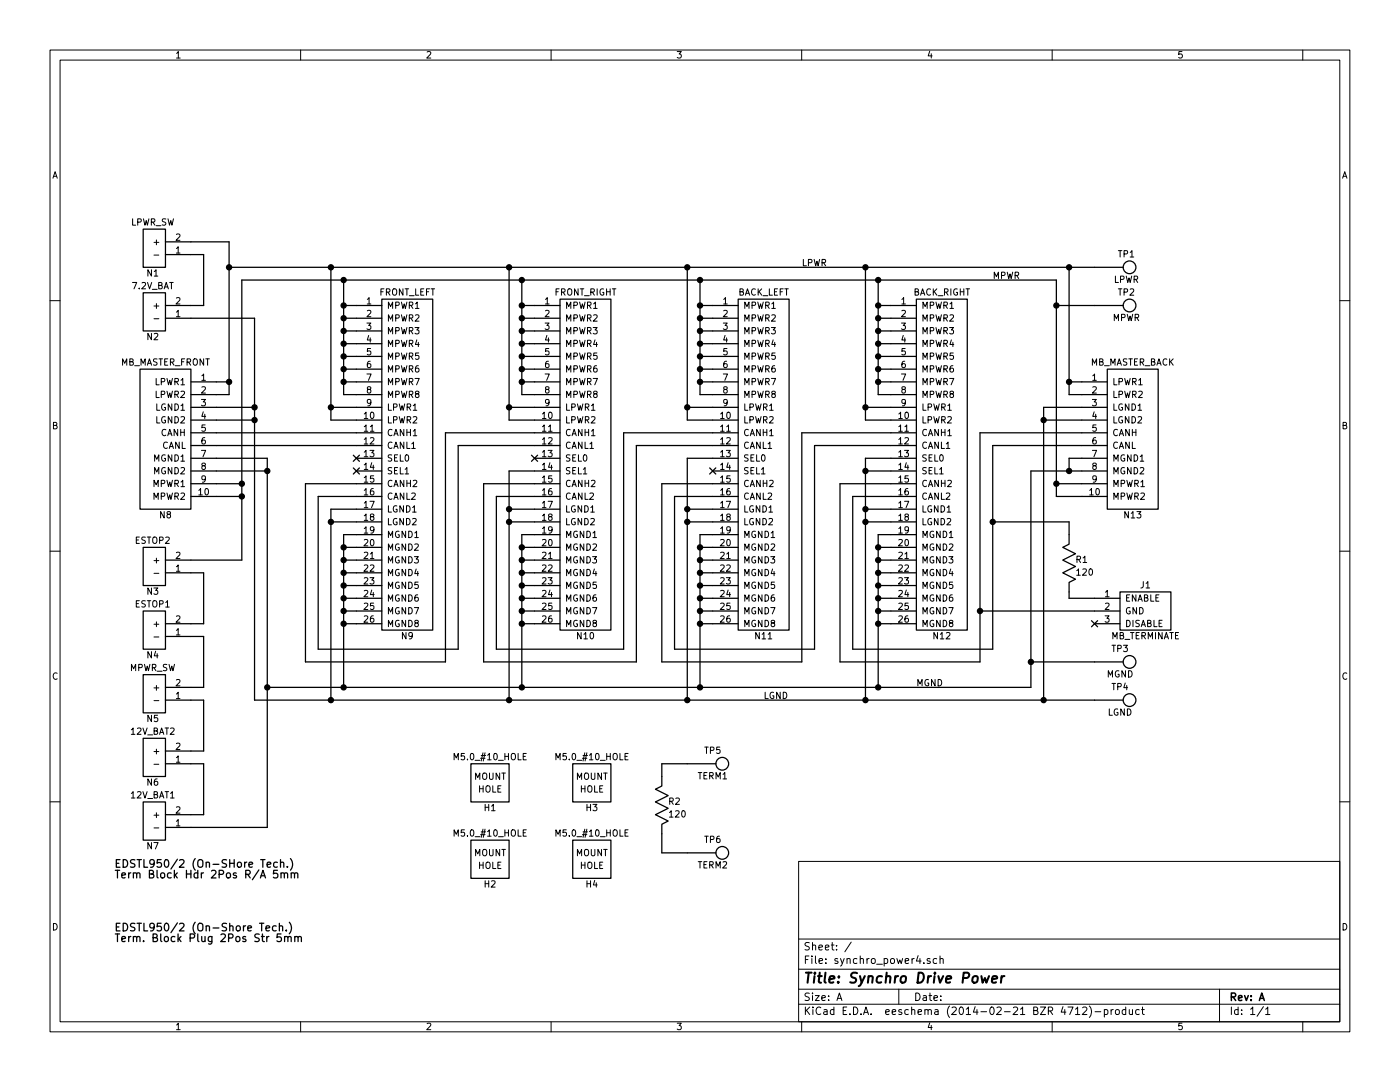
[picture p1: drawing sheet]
EESchema Schematic File Version 2
LIBS:synchro_power4
LIBS:power
LIBS:device
LIBS:transistors
LIBS:conn
LIBS:linear
LIBS:regul
LIBS:74xx
LIBS:cmos4000
LIBS:adc-dac
LIBS:memory
LIBS:xilinx
LIBS:special
LIBS:microcontrollers
LIBS:dsp
LIBS:microchip
LIBS:analog_switches
LIBS:motorola
LIBS:texas
LIBS:intel
LIBS:audio
LIBS:interface
LIBS:digital-audio
LIBS:philips
LIBS:display
LIBS:cypress
LIBS:siliconi
LIBS:opto
LIBS:atmel
LIBS:contrib
LIBS:valves
LIBS:synchro_power4-cache
EELAYER 24 0
EELAYER END
$Descr A 11000 8500
encoding utf-8
Sheet 1 1
Title "Synchro Drive Power"
Date ""
Rev "A"
Comp ""
Comment1 ""
Comment2 ""
Comment3 ""
Comment4 ""
$EndDescr
$Comp
L SYNCHRO_POWER_CONNECTOR N10
U 1 1
P 4600 3650
F 0 "N10" H 4600 2300 50  0000 C CNN
F 1 "FRONT_RIGHT" H 4600 5000 50  0000 C CNN
F 2 "" H 4500 3650 60  0000 C CNN
F 3 "" H 4500 3650 60  0000 C CNN
	1    4600 3650
	1    0    0    -1  
$EndComp
$Comp
L SYNCHRO_POWER_CONNECTOR N9
U 1 1
P 3200 3650
F 0 "N9" H 3200 2300 50  0000 C CNN
F 1 "FRONT_LEFT" H 3200 5000 50  0000 C CNN
F 2 "" H 3100 3650 60  0000 C CNN
F 3 "" H 3100 3650 60  0000 C CNN
	1    3200 3650
	1    0    0    -1  
$EndComp
$Comp
L SYNCHRO_POWER_CONNECTOR N12
U 1 1
P 7400 3650
F 0 "N12" H 7400 2300 50  0000 C CNN
F 1 "BACK_RIGHT" H 7400 5000 50  0000 C CNN
F 2 "" H 7300 3650 60  0000 C CNN
F 3 "" H 7300 3650 60  0000 C CNN
	1    7400 3650
	1    0    0    -1  
$EndComp
$Comp
L SYNCHRO_POWER_CONNECTOR N11
U 1 1
P 6000 3650
F 0 "N11" H 6000 2300 50  0000 C CNN
F 1 "BACK_LEFT" H 6000 5000 50  0000 C CNN
F 2 "" H 5900 3650 60  0000 C CNN
F 3 "" H 5900 3650 60  0000 C CNN
	1    6000 3650
	1    0    0    -1  
$EndComp
NoConn ~ 2800 3600
NoConn ~ 4200 3600
NoConn ~ 2800 3700
NoConn ~ 5600 3700
$Comp
L MB_MASTER N8
U 1 1
P 1300 3450
F 0 "N8" H 1300 2850 50  0000 C CNN
F 1 "MB_MASTER_FRONT" H 1300 4050 50  0000 C CNN
F 2 "" H 1300 3450 60  0000 C CNN
F 3 "" H 1300 3450 60  0000 C CNN
	1    1300 3450
	1    0    0    -1  
$EndComp
$Comp
L MB_MASTER N13
U 1 1
P 8900 3450
F 0 "N13" H 8900 2850 50  0000 C CNN
F 1 "MB_MASTER_BACK" H 8900 4050 50  0000 C CNN
F 2 "" H 8900 3450 60  0000 C CNN
F 3 "" H 8900 3450 60  0000 C CNN
	1    8900 3450
	-1   0    0    -1  
$EndComp
Text Notes 900  6900 0    60   ~ 0
EDSTL950/2 (On-SHore Tech.)\nTerm Block Hdr 2Pos R/A 5mm
Text Notes 900  7400 0    60   ~ 0
EDSTL950/2 (On-Shore Tech.)\nTerm. Block Plug 2Pos Str 5mm
$Comp
L POWER_CONN_2_ALT N7
U 1 1
P 1200 6450
F 0 "N7" H 1200 6250 50  0000 C CNN
F 1 "12V_BAT1" H 1200 6650 50  0000 C CNN
F 2 "" H 1150 6450 60  0000 C CNN
F 3 "" H 1150 6450 60  0000 C CNN
	1    1200 6450
	-1   0    0    -1  
$EndComp
$Comp
L POWER_CONN_2 N6
U 1 1
P 1200 5950
F 0 "N6" H 1200 5750 50  0000 C CNN
F 1 "12V_BAT2" H 1200 6150 50  0000 C CNN
F 2 "" H 1150 5950 60  0000 C CNN
F 3 "" H 1150 5950 60  0000 C CNN
	1    1200 5950
	-1   0    0    -1  
$EndComp
$Comp
L POWER_CONN_2 N5
U 1 1
P 1200 5450
F 0 "N5" H 1200 5250 50  0000 C CNN
F 1 "MPWR_SW" H 1200 5650 50  0000 C CNN
F 2 "" H 1150 5450 60  0000 C CNN
F 3 "" H 1150 5450 60  0000 C CNN
	1    1200 5450
	-1   0    0    -1  
$EndComp
$Comp
L POWER_CONN_2 N4
U 1 1
P 1200 4950
F 0 "N4" H 1200 4750 50  0000 C CNN
F 1 "ESTOP1" H 1200 5150 50  0000 C CNN
F 2 "" H 1150 4950 60  0000 C CNN
F 3 "" H 1150 4950 60  0000 C CNN
	1    1200 4950
	-1   0    0    -1  
$EndComp
$Comp
L POWER_CONN_2 N3
U 1 1
P 1200 4450
F 0 "N3" H 1200 4250 50  0000 C CNN
F 1 "ESTOP2" H 1200 4650 50  0000 C CNN
F 2 "" H 1150 4450 60  0000 C CNN
F 3 "" H 1150 4450 60  0000 C CNN
	1    1200 4450
	-1   0    0    -1  
$EndComp
$Comp
L POWER_CONN_2_ALT N2
U 1 1
P 1200 2450
F 0 "N2" H 1200 2250 50  0000 C CNN
F 1 "7.2V_BAT" H 1200 2650 50  0000 C CNN
F 2 "" H 1150 2450 60  0000 C CNN
F 3 "" H 1150 2450 60  0000 C CNN
	1    1200 2450
	-1   0    0    -1  
$EndComp
$Comp
L POWER_CONN_2 N1
U 1 1
P 1200 1950
F 0 "N1" H 1200 1750 50  0000 C CNN
F 1 "LPWR_SW" H 1200 2150 50  0000 C CNN
F 2 "" H 1150 1950 60  0000 C CNN
F 3 "" H 1150 1950 60  0000 C CNN
	1    1200 1950
	-1   0    0    -1  
$EndComp
$Comp
L R_VERT R1
U 1 1
P 8400 4400
F 0 "R1" H 8450 4400 50  0000 L CNN
F 1 "120" H 8450 4300 50  0000 L CNN
F 2 "" H 8400 4400 60  0000 C CNN
F 3 "" H 8400 4400 60  0000 C CNN
	1    8400 4400
	1    0    0    -1  
$EndComp
$Comp
L EN_DIS_JUMPER J1
U 1 1
P 9000 4800
F 0 "J1" H 9000 5000 50  0000 C CNN
F 1 "MB_TERMINATE" H 9000 4600 50  0000 C CNN
F 2 "" H 9000 4800 60  0000 C CNN
F 3 "" H 9000 4800 60  0000 C CNN
	1    9000 4800
	1    0    0    -1  
$EndComp
Wire Wire Line
	2700 2200 2700 3100
Wire Wire Line
	2700 2400 2800 2400
Wire Wire Line
	2800 2500 2700 2500
Connection ~ 2700 2500
Wire Wire Line
	2800 2600 2700 2600
Connection ~ 2700 2600
Wire Wire Line
	2800 2700 2700 2700
Connection ~ 2700 2700
Wire Wire Line
	2800 2800 2700 2800
Connection ~ 2700 2800
Wire Wire Line
	2800 2900 2700 2900
Connection ~ 2700 2900
Wire Wire Line
	2800 3000 2700 3000
Connection ~ 2700 3000
Wire Wire Line
	4100 3100 4200 3100
Wire Wire Line
	4100 2200 4100 3100
Wire Wire Line
	4100 2400 4200 2400
Wire Wire Line
	4200 3000 4100 3000
Connection ~ 4100 3000
Wire Wire Line
	4200 2900 4100 2900
Connection ~ 4100 2900
Wire Wire Line
	4200 2800 4100 2800
Connection ~ 4100 2800
Wire Wire Line
	4200 2700 4100 2700
Connection ~ 4100 2700
Wire Wire Line
	4200 2600 4100 2600
Connection ~ 4100 2600
Wire Wire Line
	4200 2500 4100 2500
Connection ~ 4100 2500
Wire Wire Line
	4100 4900 4200 4900
Wire Wire Line
	4100 5400 4100 4200
Wire Wire Line
	4100 4200 4200 4200
Wire Wire Line
	4200 4800 4100 4800
Connection ~ 4100 4800
Wire Wire Line
	4200 4700 4100 4700
Connection ~ 4100 4700
Wire Wire Line
	4200 4600 4100 4600
Connection ~ 4100 4600
Wire Wire Line
	4200 4500 4100 4500
Connection ~ 4100 4500
Wire Wire Line
	4200 4400 4100 4400
Connection ~ 4100 4400
Wire Wire Line
	4200 4300 4100 4300
Connection ~ 4100 4300
Wire Wire Line
	4200 4000 4000 4000
Wire Wire Line
	4000 5500 4000 3700
Wire Wire Line
	4000 4100 4200 4100
Wire Wire Line
	4000 3200 4200 3200
Wire Wire Line
	4000 2100 4000 3300
Wire Wire Line
	4000 3300 4200 3300
Wire Wire Line
	2700 4900 2800 4900
Wire Wire Line
	2700 4200 2700 5400
Wire Wire Line
	2600 3200 2800 3200
Wire Wire Line
	2600 2100 2600 3300
Wire Wire Line
	2600 3300 2800 3300
Wire Wire Line
	2600 4000 2800 4000
Wire Wire Line
	2600 4000 2600 5500
Wire Wire Line
	2600 4100 2800 4100
Wire Wire Line
	2800 4800 2700 4800
Connection ~ 2700 4800
Wire Wire Line
	2800 4700 2700 4700
Connection ~ 2700 4700
Wire Wire Line
	2800 4600 2700 4600
Connection ~ 2700 4600
Wire Wire Line
	2800 4500 2700 4500
Connection ~ 2700 4500
Wire Wire Line
	2800 4400 2700 4400
Connection ~ 2700 4400
Wire Wire Line
	2800 4300 2700 4300
Connection ~ 2700 4300
Wire Wire Line
	2100 5400 8100 5400
Connection ~ 4100 4900
Connection ~ 2700 4900
Wire Wire Line
	1900 2200 8300 2200
Connection ~ 4100 2400
Connection ~ 2700 2400
Wire Wire Line
	1800 2100 8600 2100
Connection ~ 4000 3200
Connection ~ 2600 3200
Wire Wire Line
	2000 5500 8600 5500
Connection ~ 2600 4100
Connection ~ 4000 4100
Wire Wire Line
	2800 3900 2500 3900
Wire Wire Line
	2500 3900 2500 5100
Wire Wire Line
	2500 5100 3600 5100
Wire Wire Line
	3600 5100 3600 3500
Wire Wire Line
	3600 3500 4200 3500
Wire Wire Line
	4200 3400 3500 3400
Wire Wire Line
	3500 3400 3500 5200
Wire Wire Line
	3500 5200 2400 5200
Wire Wire Line
	2400 5200 2400 3800
Wire Wire Line
	2400 3800 2800 3800
Wire Wire Line
	5500 3100 5600 3100
Wire Wire Line
	5500 2200 5500 3100
Wire Wire Line
	5500 2400 5600 2400
Wire Wire Line
	5600 2500 5500 2500
Connection ~ 5500 2500
Wire Wire Line
	5600 2600 5500 2600
Connection ~ 5500 2600
Wire Wire Line
	5600 2700 5500 2700
Connection ~ 5500 2700
Wire Wire Line
	5600 2800 5500 2800
Connection ~ 5500 2800
Wire Wire Line
	5600 2900 5500 2900
Connection ~ 5500 2900
Wire Wire Line
	5600 3000 5500 3000
Connection ~ 5500 3000
Wire Wire Line
	6900 3100 7000 3100
Wire Wire Line
	6900 2200 6900 3100
Wire Wire Line
	6900 2400 7000 2400
Wire Wire Line
	7000 3000 6900 3000
Connection ~ 6900 3000
Wire Wire Line
	7000 2900 6900 2900
Connection ~ 6900 2900
Wire Wire Line
	7000 2800 6900 2800
Connection ~ 6900 2800
Wire Wire Line
	7000 2700 6900 2700
Connection ~ 6900 2700
Wire Wire Line
	7000 2600 6900 2600
Connection ~ 6900 2600
Wire Wire Line
	7000 2500 6900 2500
Connection ~ 6900 2500
Wire Wire Line
	6900 4900 7000 4900
Wire Wire Line
	6900 4200 6900 5400
Wire Wire Line
	6900 4200 7000 4200
Wire Wire Line
	7000 4800 6900 4800
Connection ~ 6900 4800
Wire Wire Line
	7000 4700 6900 4700
Connection ~ 6900 4700
Wire Wire Line
	7000 4600 6900 4600
Connection ~ 6900 4600
Wire Wire Line
	7000 4500 6900 4500
Connection ~ 6900 4500
Wire Wire Line
	7000 4400 6900 4400
Connection ~ 6900 4400
Wire Wire Line
	7000 4300 6900 4300
Connection ~ 6900 4300
Wire Wire Line
	6800 4000 7000 4000
Wire Wire Line
	6800 3600 6800 5500
Wire Wire Line
	6800 4100 7000 4100
Wire Wire Line
	6800 3200 7000 3200
Wire Wire Line
	6800 2100 6800 3300
Wire Wire Line
	6800 3300 7000 3300
Wire Wire Line
	5500 4900 5600 4900
Wire Wire Line
	5500 4200 5500 5400
Wire Wire Line
	5500 4200 5600 4200
Wire Wire Line
	5400 3200 5600 3200
Wire Wire Line
	5400 2100 5400 3300
Wire Wire Line
	5400 3300 5600 3300
Wire Wire Line
	5600 4000 5400 4000
Wire Wire Line
	5400 3600 5400 5500
Wire Wire Line
	5400 4100 5600 4100
Wire Wire Line
	5600 4800 5500 4800
Connection ~ 5500 4800
Wire Wire Line
	5600 4700 5500 4700
Connection ~ 5500 4700
Wire Wire Line
	5600 4600 5500 4600
Connection ~ 5500 4600
Wire Wire Line
	5600 4500 5500 4500
Connection ~ 5500 4500
Wire Wire Line
	5600 4400 5500 4400
Connection ~ 5500 4400
Wire Wire Line
	5600 4300 5500 4300
Connection ~ 5500 4300
Connection ~ 6900 4900
Connection ~ 5500 4900
Connection ~ 6900 2400
Connection ~ 5500 2400
Connection ~ 6800 3200
Connection ~ 5400 3200
Connection ~ 5400 4100
Connection ~ 6800 4100
Wire Wire Line
	5600 3900 5300 3900
Wire Wire Line
	5300 3900 5300 5100
Wire Wire Line
	5300 5100 6400 5100
Wire Wire Line
	6400 5100 6400 3500
Wire Wire Line
	6400 3500 7000 3500
Wire Wire Line
	7000 3400 6300 3400
Wire Wire Line
	6300 3400 6300 5200
Wire Wire Line
	6300 5200 5200 5200
Wire Wire Line
	5200 5200 5200 3800
Wire Wire Line
	5200 3800 5600 3800
Wire Wire Line
	4200 3900 3900 3900
Wire Wire Line
	3900 3900 3900 5100
Wire Wire Line
	3900 5100 4900 5100
Wire Wire Line
	4900 5100 4900 3400
Wire Wire Line
	4200 3800 3800 3800
Wire Wire Line
	3800 3800 3800 5200
Wire Wire Line
	3800 5200 5000 5200
Wire Wire Line
	5000 5200 5000 3500
Wire Wire Line
	4900 3400 5600 3400
Wire Wire Line
	5000 3500 5600 3500
Connection ~ 5500 2200
Connection ~ 4100 2200
Connection ~ 5400 2100
Connection ~ 4000 2100
Connection ~ 5500 5400
Connection ~ 4100 5400
Connection ~ 5400 5500
Connection ~ 4000 5500
Wire Wire Line
	4000 3700 4200 3700
Connection ~ 4000 4000
Wire Wire Line
	5400 3600 5600 3600
Connection ~ 5400 4000
Wire Wire Line
	6800 3700 7000 3700
Connection ~ 6800 4000
Wire Wire Line
	6800 3600 7000 3600
Connection ~ 6800 3700
Wire Wire Line
	2800 3400 1700 3400
Wire Wire Line
	2800 3500 1700 3500
Wire Wire Line
	1800 3100 1700 3100
Wire Wire Line
	1800 1900 1800 3100
Wire Wire Line
	2000 3300 1700 3300
Wire Wire Line
	2000 3200 1700 3200
Wire Wire Line
	1700 3800 1900 3800
Wire Wire Line
	1900 2200 1900 4400
Wire Wire Line
	1900 3900 1700 3900
Wire Wire Line
	1700 3600 2100 3600
Wire Wire Line
	2100 3700 1700 3700
Wire Wire Line
	2000 2500 2000 5500
Connection ~ 2000 3300
Wire Wire Line
	2700 3100 2800 3100
Connection ~ 1900 3800
Connection ~ 2600 2100
Wire Wire Line
	1700 3000 1800 3000
Connection ~ 1800 3000
Connection ~ 2700 2200
Wire Wire Line
	2800 4200 2700 4200
Connection ~ 2600 5500
Connection ~ 2100 3700
Connection ~ 2700 5400
Wire Wire Line
	7000 3800 6600 3800
Wire Wire Line
	6600 3800 6600 5200
Wire Wire Line
	7700 3400 7700 5200
Wire Wire Line
	7700 3400 8500 3400
Wire Wire Line
	8400 3100 8500 3100
Wire Wire Line
	8400 2100 8400 3100
Wire Wire Line
	8400 3000 8500 3000
Wire Wire Line
	8300 3900 8500 3900
Wire Wire Line
	8300 2200 8300 3900
Wire Wire Line
	8300 3800 8500 3800
Wire Wire Line
	8500 3200 8200 3200
Wire Wire Line
	8200 3200 8200 5500
Wire Wire Line
	8200 3300 8500 3300
Wire Wire Line
	8500 3600 8400 3600
Wire Wire Line
	8400 3600 8400 3700
Wire Wire Line
	8100 3700 8500 3700
Connection ~ 6800 2100
Connection ~ 8400 3000
Connection ~ 6900 2200
Connection ~ 8300 3800
Wire Wire Line
	8100 5400 8100 3700
Connection ~ 8400 3700
Connection ~ 6900 5400
Connection ~ 8200 3300
Connection ~ 6800 5500
Wire Wire Line
	7000 3900 6700 3900
Wire Wire Line
	6700 3900 6700 5100
Wire Wire Line
	6700 5100 7800 5100
Wire Wire Line
	7800 5100 7800 3500
Wire Wire Line
	7800 3500 8500 3500
Wire Wire Line
	1500 6400 1600 6400
Wire Wire Line
	1600 6400 1600 6000
Wire Wire Line
	1600 6000 1500 6000
Wire Wire Line
	1500 5900 1600 5900
Wire Wire Line
	1600 5900 1600 5500
Wire Wire Line
	1600 5500 1500 5500
Wire Wire Line
	1500 5400 1600 5400
Wire Wire Line
	1600 5400 1600 5000
Wire Wire Line
	1600 5000 1500 5000
Wire Wire Line
	1500 4900 1600 4900
Wire Wire Line
	1600 4900 1600 4500
Wire Wire Line
	1600 4500 1500 4500
Wire Wire Line
	2100 6500 1500 6500
Connection ~ 2100 5400
Wire Wire Line
	1900 4400 1500 4400
Connection ~ 1900 3900
Wire Wire Line
	2100 3600 2100 6500
Wire Wire Line
	2000 2500 1500 2500
Connection ~ 2000 3200
Wire Wire Line
	1500 2400 1600 2400
Wire Wire Line
	1600 2400 1600 2000
Wire Wire Line
	1600 2000 1500 2000
Wire Wire Line
	1500 1900 1800 1900
Connection ~ 1800 2100
Wire Wire Line
	8600 4700 8400 4700
Wire Wire Line
	8400 4200 8400 4100
Wire Wire Line
	8400 4100 7800 4100
Connection ~ 7800 4100
Wire Wire Line
	8600 4800 7700 4800
Connection ~ 7700 4800
Wire Wire Line
	7700 5200 6600 5200
$Comp
L TEST_POINT TP4
U 1 1
P 8800 5500
F 0 "TP4" H 8800 5600 50  0000 C CNN
F 1 "LGND" H 8800 5400 50  0000 C CNN
F 2 "" H 8800 5500 60  0000 C CNN
F 3 "" H 8800 5500 60  0000 C CNN
	1    8800 5500
	1    0    0    -1  
$EndComp
$Comp
L TEST_POINT TP3
U 1 1
P 8800 5200
F 0 "TP3" H 8800 5300 50  0000 C CNN
F 1 "MGND" H 8800 5100 50  0000 C CNN
F 2 "" H 8800 5200 60  0000 C CNN
F 3 "" H 8800 5200 60  0000 C CNN
	1    8800 5200
	1    0    0    -1  
$EndComp
$Comp
L TEST_POINT TP2
U 1 1
P 8800 2400
F 0 "TP2" H 8850 2500 50  0000 C CNN
F 1 "MPWR" H 8850 2300 50  0000 C CNN
F 2 "" H 8800 2400 60  0000 C CNN
F 3 "" H 8800 2400 60  0000 C CNN
	1    8800 2400
	1    0    0    -1  
$EndComp
$Comp
L TEST_POINT TP1
U 1 1
P 8800 2100
F 0 "TP1" H 8850 2200 50  0000 C CNN
F 1 "LPWR" H 8850 2000 50  0000 C CNN
F 2 "" H 8800 2100 60  0000 C CNN
F 3 "" H 8800 2100 60  0000 C CNN
	1    8800 2100
	1    0    0    -1  
$EndComp
Connection ~ 8200 5500
Wire Wire Line
	8600 5200 8100 5200
Connection ~ 8100 5200
Connection ~ 8400 2100
Wire Wire Line
	8600 2400 8300 2400
Connection ~ 8300 2400
Text Label 6300 2100 0    50   ~ 0
LPWR
Text Label 7800 2200 0    50   ~ 0
MPWR
Text Label 7200 5400 0    50   ~ 0
MGND
Text Label 6000 5500 0    50   ~ 0
LGND
Wire Wire Line
	8400 4700 8400 4650
$Comp
L M5.0_#10_HOLE H1
U 1 1
P 3850 6150
F 0 "H1" H 3850 5950 50  0000 C CNN
F 1 "M5.0_#10_HOLE" H 3850 6350 50  0000 C CNN
F 2 "" H 3850 6150 60  0000 C CNN
F 3 "" H 3850 6150 60  0000 C CNN
	1    3850 6150
	1    0    0    -1  
$EndComp
$Comp
L M5.0_#10_HOLE H2
U 1 1
P 3850 6750
F 0 "H2" H 3850 6550 50  0000 C CNN
F 1 "M5.0_#10_HOLE" H 3850 6950 50  0000 C CNN
F 2 "" H 3850 6750 60  0000 C CNN
F 3 "" H 3850 6750 60  0000 C CNN
	1    3850 6750
	1    0    0    -1  
$EndComp
$Comp
L M5.0_#10_HOLE H3
U 1 1
P 4650 6150
F 0 "H3" H 4650 5950 50  0000 C CNN
F 1 "M5.0_#10_HOLE" H 4650 6350 50  0000 C CNN
F 2 "" H 4650 6150 60  0000 C CNN
F 3 "" H 4650 6150 60  0000 C CNN
	1    4650 6150
	1    0    0    -1  
$EndComp
$Comp
L M5.0_#10_HOLE H4
U 1 1
P 4650 6750
F 0 "H4" H 4650 6550 50  0000 C CNN
F 1 "M5.0_#10_HOLE" H 4650 6950 50  0000 C CNN
F 2 "" H 4650 6750 60  0000 C CNN
F 3 "" H 4650 6750 60  0000 C CNN
	1    4650 6750
	1    0    0    -1  
$EndComp
$Comp
L TEST_POINT TP5
U 1 1
P 5600 6000
F 0 "TP5" H 5600 6100 50  0000 C CNN
F 1 "TERM1" H 5600 5900 50  0000 C CNN
F 2 "" H 5600 6000 60  0000 C CNN
F 3 "" H 5600 6000 60  0000 C CNN
	1    5600 6000
	1    0    0    -1  
$EndComp
$Comp
L R_VERT R2
U 1 1
P 5200 6300
F 0 "R2" H 5250 6300 50  0000 L CNN
F 1 "120" H 5250 6200 50  0000 L CNN
F 2 "" H 5200 6300 60  0000 C CNN
F 3 "" H 5200 6300 60  0000 C CNN
	1    5200 6300
	1    0    0    -1  
$EndComp
$Comp
L TEST_POINT TP6
U 1 1
P 5600 6700
F 0 "TP6" H 5600 6800 50  0000 C CNN
F 1 "TERM2" H 5600 6600 50  0000 C CNN
F 2 "" H 5600 6700 60  0000 C CNN
F 3 "" H 5600 6700 60  0000 C CNN
	1    5600 6700
	1    0    0    -1  
$EndComp
Wire Wire Line
	5400 6000 5200 6000
Wire Wire Line
	5200 6000 5200 6100
Wire Wire Line
	5400 6700 5200 6700
Wire Wire Line
	5200 6700 5200 6550
NoConn ~ 8600 4900
$EndSCHEMATC
